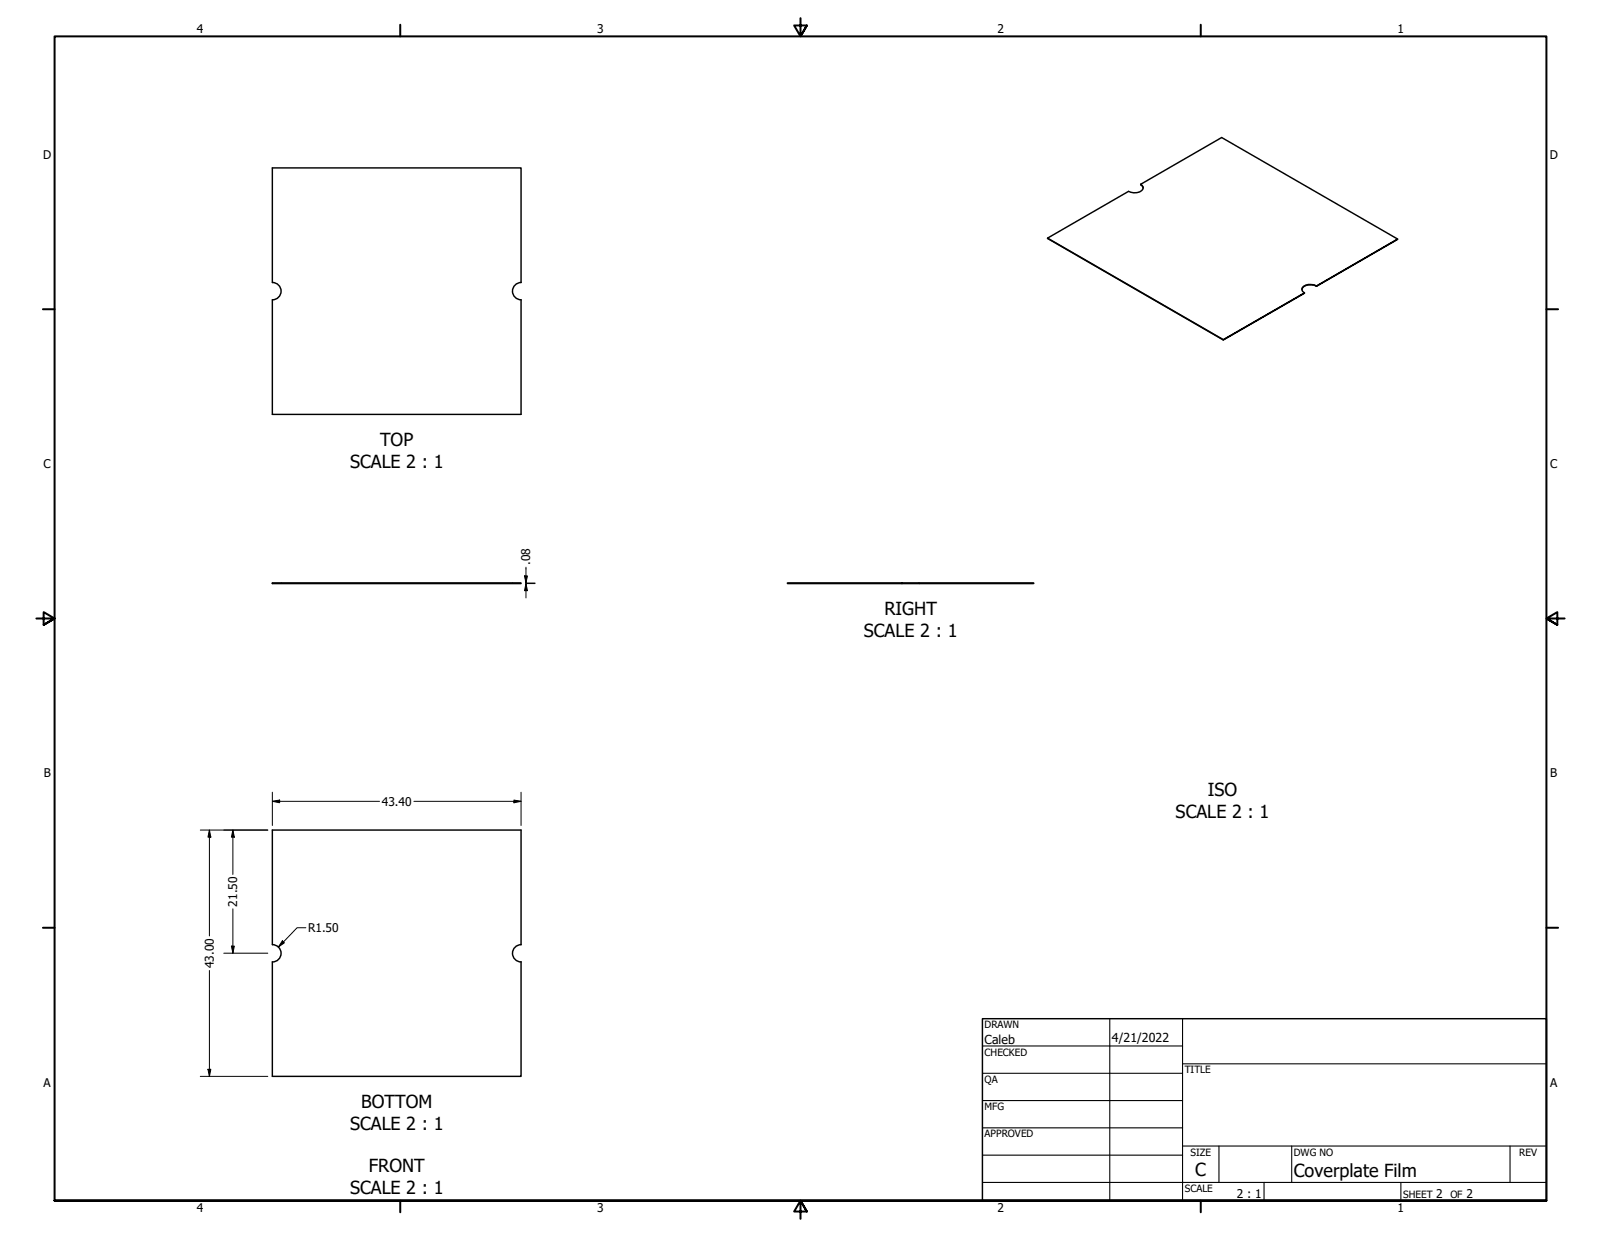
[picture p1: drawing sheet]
<svg xmlns="http://www.w3.org/2000/svg" width="559mm" height="432mm" viewBox="0 0 559 432" stroke-linecap="round" stroke-linejoin="round" font-family="sans-serif">
<!-- layer: Hidden (ANSI) -->
<path d="M98.1 203.5v.2M178.9 203.5v.2" fill="none" stroke="#000" stroke-width=".38"/>
<!-- layer: Visible (ANSI) -->
<g fill="none" stroke="#000" stroke-width=".51">
<path d="M398.1 64.3l.9 1.4M398.1 64.3l.9 1.1a2.08 2.08 0 0 1-2.2 1.8l-1.1 .1-1.8-.5-28.3 16.4 61.4 35.5M398.1 64.3l28.3-16.3 61.4 35.4M95.1 98.6v-40h86.8v40M95.1 98.6a3 3 0 0 1 3 3 3 3 0 0 1-3 3M181.9 98.6a3 3 0 0 0-3 3 3 3 0 0 0 3 3M365.6 83.1l61.4 35.5M459.5 99.9a4.1 4.1 0 0 0-4.9 .6l-.2 .6M459.5 99.8a3.9 3.9 0 0 0-5 .8l.2 1.1 .6 .5M459.5 99.8l28.3-16.4-28.3 16.5M459.5 99.8v.1M95.1 104.6v40.1h86.8v-40.1"/>
<path d="M427 118.6l28.3-16.4zM95.1 203.5h86.8v.2h-86.8zM314.8 203.5v.2h6v-.2h-46v.2h40M320.8 203.5h40v.2h-40M95.1 335.7v40h86.8v-40M95.1 329.8v-40h86.8v40M95.1 329.8a3 3 0 0 1 3 3 3 3 0 0 1-3 3M181.9 329.8a3 3 0 0 0-3 3 3 3 0 0 0 3 3"/>
</g>
<!-- layer: Border (ANSI) -->
<g fill="none" stroke="#000" stroke-width=".7">
<path d="M139.7 8.6v4.1M279.4 6.3v6.4l-2.2-3.8h4.4l-2.2 3.8 2.2-3.8M419.1 8.6v4.1M15 107.9h4M539.8 107.9h4M12.7 215.9h6.3l-3.8-2.2v4.4l3.8-2.2-3.8 2.2M546.1 215.9h-6.3l3.8-2.2v4.4l-3.8-2.2 3.8 2.2M15 323.8h4M539.8 323.8h4M19 419.1v-406.4h520.8v406.4h-520.8h520.8M139.7 419.1v4.1M419.1 419.1v4.1"/>
<path d="M281.6 422.9l-2.2-3.8 2.2 3.8h-4.4l2.2-3.8v6.3"/>
</g>
<!-- layer: Title (ANSI) -->
<g fill="none" stroke="#000" stroke-width=".38">
<path d="M387.3 355.6v63.5M412.7 355.6v63.5M342.9 365.1h69.8M342.9 374.6h69.8M412.7 371.3h127.1M342.9 384.2h69.8M342.9 393.7h69.8M342.9 412.7h196.9M342.9 403.2h69.8M412.7 400h127.1M425.4 400v12.7M441.2 412.7v6.4"/>
<path d="M450.8 400v12.7M488.9 412.7v6.4M527 400v12.7"/>
</g>
<path d="M342.9 355.6h196.9v63.5h-196.9z" fill="none" stroke="#000" stroke-width=".51"/>
<!-- layer: Dimension (ANSI) -->
<g fill="none" stroke="#000" stroke-width=".35">
<path d="M183.6 198v5.5M183.1 201h1l-.5 2.5zM183.5 203.7h3.3M183.5 203.5h3.3M183.6 203.7l.5 2.5h-1zM183.6 203.7v5M95.1 279.7l2.5-.4v.9zM95.1 279.7h37.4M95.1 276.5v11.7M144.5 279.7h37.4M179.4 279.3l2.5 .4-2.5 .5zM181.9 276.5v11.7"/>
<path d="M69.9 289.8h23.6M73.1 289.8l.5 2.4h-1zM73.1 289.8v36.9M81.3 289.8l.5 2.4h-1zM81.3 289.8v15.4M81.3 317.2v15.5M73.1 338.8v36.9M78.1 332.7h15.4M80.8 330.3h1l-.5 2.4zM98.6 328.4l.7 .7-2.1 1.5zM106.7 323.8h-3l-6.5 6.8M69.9 375.7h23.6"/>
<path d="M72.6 373.3h1l-.5 2.4z"/>
</g>
<g fill="#000">
<path d="M183.1 201h1l-.5 2.5z" fill-rule="evenodd"/>
<path d="M183.6 203.7l.5 2.5h-1z" fill-rule="evenodd"/>
<path d="M95.1 279.7l2.5-.4v.9z" fill-rule="evenodd"/>
<path d="M73.1 289.8l.5 2.4h-1z" fill-rule="evenodd"/>
<path d="M81.3 289.8l.5 2.4h-1z" fill-rule="evenodd"/>
<path d="M179.4 279.3l2.5 .4-2.5 .5z" fill-rule="evenodd"/>
<path d="M80.8 330.3h1l-.5 2.4z" fill-rule="evenodd"/>
<path d="M98.6 328.4l.7 .7-2.1 1.5z" fill-rule="evenodd"/>
<path d="M72.6 373.3h1l-.5 2.4z" fill-rule="evenodd"/>
</g>
<g font-size="6.3">
<text x="132.7" y="155.8">TOP</text>
<text x="122.2" y="163.3">SCALE 2 : 1</text>
<text x="308.7" y="214.8">RIGHT</text>
<text x="301.5" y="222.4">SCALE 2 : 1</text>
<text x="421.6" y="277.9">ISO</text>
<text x="410.3" y="285.4">SCALE 2 : 1</text>
<text x="126.1" y="386.9">BOTTOM</text>
<text x="122.2" y="394.5">SCALE 2 : 1</text>
<text x="128.7" y="409.3">FRONT</text>
<text x="417.2" y="410.6">C</text>
<text x="451.6" y="410.7">Coverplate Film</text>
<text x="122.2" y="416.8">SCALE 2 : 1</text>
</g>
<g font-size="4.3">
<text x="343.7" y="364.3">Caleb</text>
<text x="388.1" y="363.7">4/21/2022</text>
</g>
<g font-size="4.2">
<text x="68.7" y="11.7">4</text>
<text x="208.4" y="11.7">3</text>
<text x="348.1" y="11.7">2</text>
<text x="487.8" y="11.7">1</text>
<text x="15.1" y="55.5">D</text>
<text x="540.9" y="55.5">D</text>
<text x="15.2" y="163.4">C</text>
<text x="541" y="163.4">C</text>
<text x="185.1" y="197.2" transform="rotate(-90 185.1 197.2)">.08</text>
<text x="15.3" y="271.4">B</text>
<text x="541.1" y="271.4">B</text>
<text x="133.3" y="281.2">43.40</text>
<text x="82.8" y="316.5" transform="rotate(-90 82.8 316.5)">21.50</text>
<text x="107.5" y="325.4">R1.50</text>
<text x="74.6" y="337.9" transform="rotate(-90 74.6 337.9)">43.00</text>
<text x="15.2" y="379.3">A</text>
<text x="541" y="379.3">A</text>
<text x="431.7" y="418.3">2 : 1</text>
<text x="501.3" y="418.3">2</text>
<text x="511.8" y="418.3">2</text>
<text x="68.7" y="423.2">4</text>
<text x="208.4" y="423.2">3</text>
<text x="348.1" y="423.2">2</text>
<text x="487.8" y="423.2">1</text>
</g>
<g font-size="3.5">
<text x="343.7" y="358.9">DRAWN</text>
<text x="343.7" y="368.5">CHECKED</text>
<text x="413.5" y="374.6">TITLE</text>
<text x="343.7" y="378">QA</text>
<text x="343.7" y="387.5">MFG</text>
<text x="343.7" y="397.1">APPROVED</text>
<text x="415.5" y="403.4">SIZE</text>
<text x="451.6" y="403.4">DWG NO</text>
<text x="530.3" y="403.4">REV</text>
<text x="413.5" y="416.1">SCALE</text>
<text x="489.7" y="418.3">SHEET</text>
<text x="506.2" y="418.3">OF</text>
</g>
</svg>
